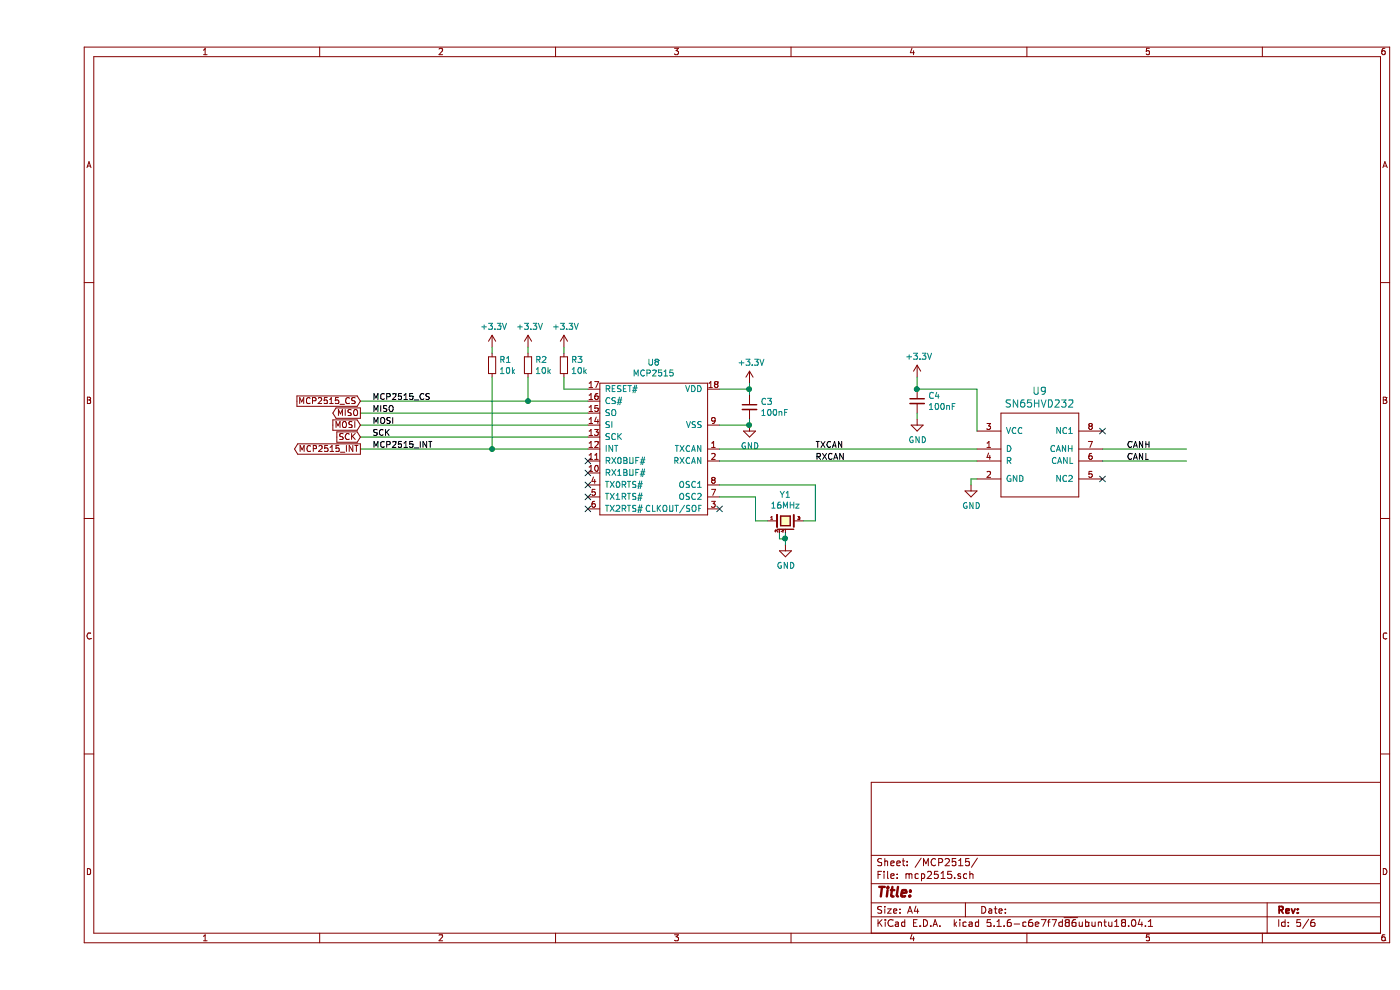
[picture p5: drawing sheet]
EESchema Schematic File Version 4
EELAYER 30 0
EELAYER END
$Descr A4 11693 8268
encoding utf-8
Sheet 5 6
Title ""
Date ""
Rev ""
Comp ""
Comment1 ""
Comment2 ""
Comment3 ""
Comment4 ""
$EndDescr
$Comp
L IC_transceiver_can:MCP2515 U8
U 1 1
P 5150 3750
F 0 "U8" H 5150 4475 50  0000 C CNN
F 1 "MCP2515" H 5150 4384 50  0000 C CNN
F 2 "SOIC:SOIC-18_7.5x11.6mm_Pitch1.27mm" H 5150 3750 50  0001 C CNN
F 3 "" H 5150 3750 50  0001 C CNN
	1    5150 3750
	1    0    0    -1  
$EndComp
$Comp
L devices:C_0603 C3
U 1 1
P 5950 3400
F 0 "C3" H 6042 3446 50  0000 L CNN
F 1 "100nF" H 6042 3355 50  0000 L CNN
F 2 "capacitors:C_0603" H 5950 3250 50  0001 C CNN
F 3 "" H 5950 3400 50  0000 C CNN
	1    5950 3400
	1    0    0    -1  
$EndComp
$Comp
L power-supply:+3.3V #PWR025
U 1 1
P 5950 3200
F 0 "#PWR025" H 5950 3050 50  0001 C CNN
F 1 "+3.3V" H 5965 3373 50  0000 C CNN
F 2 "" H 5950 3200 50  0000 C CNN
F 3 "" H 5950 3200 50  0000 C CNN
	1    5950 3200
	1    0    0    -1  
$EndComp
$Comp
L power-supply:GND #PWR026
U 1 1
P 5950 3550
F 0 "#PWR026" H 5950 3300 50  0001 C CNN
F 1 "GND" H 5955 3377 50  0000 C CNN
F 2 "" H 5950 3550 50  0000 C CNN
F 3 "" H 5950 3550 50  0000 C CNN
	1    5950 3550
	1    0    0    -1  
$EndComp
Wire Wire Line
	5700 3550 5950 3550
Wire Wire Line
	5950 3550 5950 3500
Connection ~ 5950 3550
Wire Wire Line
	5950 3300 5950 3250
Wire Wire Line
	5700 3250 5950 3250
Connection ~ 5950 3250
Wire Wire Line
	5950 3250 5950 3200
$Comp
L devices:Crystal_SMD_4Pad Y1
U 1 1
P 6250 4350
F 0 "Y1" H 6250 4570 50  0000 C CNN
F 1 "16MHz" H 6250 4479 50  0000 C CNN
F 2 "crystals:Crystal_SMD_0603_4Pads" H 6250 4150 50  0001 C CNN
F 3 "" H 6250 4350 50  0000 C CNN
	1    6250 4350
	1    0    0    -1  
$EndComp
$Comp
L power-supply:GND #PWR027
U 1 1
P 6250 4550
F 0 "#PWR027" H 6250 4300 50  0001 C CNN
F 1 "GND" H 6255 4377 50  0000 C CNN
F 2 "" H 6250 4550 50  0000 C CNN
F 3 "" H 6250 4550 50  0000 C CNN
	1    6250 4550
	1    0    0    -1  
$EndComp
Wire Wire Line
	5700 4050 6500 4050
Wire Wire Line
	6500 4050 6500 4350
Wire Wire Line
	6500 4350 6400 4350
Wire Wire Line
	5700 4150 6000 4150
Wire Wire Line
	6000 4150 6000 4350
Wire Wire Line
	6000 4350 6100 4350
Wire Wire Line
	6250 4450 6250 4500
Wire Wire Line
	6200 4450 6200 4500
Wire Wire Line
	6200 4500 6250 4500
Connection ~ 6250 4500
Wire Wire Line
	6250 4500 6250 4550
$Comp
L devices:R_0603 R3
U 1 1
P 4400 3050
F 0 "R3" H 4459 3096 50  0000 L CNN
F 1 "10k" H 4459 3005 50  0000 L CNN
F 2 "resistors:R_0603" H 4400 2900 50  0001 C CNN
F 3 "" H 4400 3050 50  0000 C CNN
	1    4400 3050
	1    0    0    -1  
$EndComp
$Comp
L power-supply:+3.3V #PWR024
U 1 1
P 4400 2900
F 0 "#PWR024" H 4400 2750 50  0001 C CNN
F 1 "+3.3V" H 4415 3073 50  0000 C CNN
F 2 "" H 4400 2900 50  0000 C CNN
F 3 "" H 4400 2900 50  0000 C CNN
	1    4400 2900
	1    0    0    -1  
$EndComp
Wire Wire Line
	4600 3250 4400 3250
Wire Wire Line
	4400 3250 4400 3150
Wire Wire Line
	4400 2950 4400 2900
$Comp
L devices:R_0603 R2
U 1 1
P 4100 3050
F 0 "R2" H 4159 3096 50  0000 L CNN
F 1 "10k" H 4159 3005 50  0000 L CNN
F 2 "resistors:R_0603" H 4100 2900 50  0001 C CNN
F 3 "" H 4100 3050 50  0000 C CNN
	1    4100 3050
	1    0    0    -1  
$EndComp
$Comp
L power-supply:+3.3V #PWR023
U 1 1
P 4100 2900
F 0 "#PWR023" H 4100 2750 50  0001 C CNN
F 1 "+3.3V" H 4115 3073 50  0000 C CNN
F 2 "" H 4100 2900 50  0000 C CNN
F 3 "" H 4100 2900 50  0000 C CNN
	1    4100 2900
	1    0    0    -1  
$EndComp
Wire Wire Line
	4100 2950 4100 2900
NoConn ~ 4600 3850
NoConn ~ 4600 3950
NoConn ~ 4600 4050
NoConn ~ 4600 4150
NoConn ~ 4600 4250
NoConn ~ 5700 4250
Text Label 2800 3350 0    50   ~ 0
MCP2515_CS
Text Label 2800 3750 0    50   ~ 0
MCP2515_INT
Text Label 2800 3550 0    50   ~ 0
MOSI
Text GLabel 2700 3750 0    50   Output ~ 0
MCP2515_INT
Text GLabel 2700 3550 0    50   Input ~ 0
MOSI
Text GLabel 2700 3650 0    50   Input ~ 0
SCK
Text GLabel 2700 3450 0    50   Output ~ 0
MISO
Text Label 2800 3650 0    50   ~ 0
SCK
Text Label 2800 3450 0    50   ~ 0
MISO
Text GLabel 2700 3350 0    50   Input ~ 0
MCP2515_CS
Wire Wire Line
	2700 3350 4100 3350
Wire Wire Line
	2700 3450 4600 3450
Wire Wire Line
	2700 3550 4600 3550
Wire Wire Line
	2700 3650 4600 3650
$Comp
L devices:R_0603 R1
U 1 1
P 3800 3050
F 0 "R1" H 3859 3096 50  0000 L CNN
F 1 "10k" H 3859 3005 50  0000 L CNN
F 2 "resistors:R_0603" H 3800 2900 50  0001 C CNN
F 3 "" H 3800 3050 50  0000 C CNN
	1    3800 3050
	1    0    0    -1  
$EndComp
$Comp
L power-supply:+3.3V #PWR022
U 1 1
P 3800 2900
F 0 "#PWR022" H 3800 2750 50  0001 C CNN
F 1 "+3.3V" H 3815 3073 50  0000 C CNN
F 2 "" H 3800 2900 50  0000 C CNN
F 3 "" H 3800 2900 50  0000 C CNN
	1    3800 2900
	1    0    0    -1  
$EndComp
Wire Wire Line
	3800 2950 3800 2900
Wire Wire Line
	2700 3750 3800 3750
Wire Wire Line
	3800 3150 3800 3750
Connection ~ 3800 3750
Wire Wire Line
	3800 3750 4600 3750
Wire Wire Line
	4100 3150 4100 3350
Connection ~ 4100 3350
Wire Wire Line
	4100 3350 4600 3350
$Comp
L CAN-transceiver:SN65HVD232 U9
U 1 1
P 7850 4150
F 0 "U9" H 8375 5037 60  0000 C CNN
F 1 "SN65HVD232" H 8375 4931 60  0000 C CNN
F 2 "SOIC:SOIJ-8_5.3x5.3mm_Pitch1.27mm" H 8700 4100 60  0001 C CNN
F 3 "" H 7850 4300 60  0000 C CNN
	1    7850 4150
	1    0    0    -1  
$EndComp
Wire Wire Line
	5700 3750 7850 3750
Wire Wire Line
	7850 3850 5700 3850
$Comp
L devices:C_0603 C4
U 1 1
P 7350 3350
F 0 "C4" H 7442 3396 50  0000 L CNN
F 1 "100nF" H 7442 3305 50  0000 L CNN
F 2 "capacitors:C_0603" H 7350 3200 50  0001 C CNN
F 3 "" H 7350 3350 50  0000 C CNN
	1    7350 3350
	1    0    0    -1  
$EndComp
$Comp
L power-supply:+3.3V #PWR028
U 1 1
P 7350 3150
F 0 "#PWR028" H 7350 3000 50  0001 C CNN
F 1 "+3.3V" H 7365 3323 50  0000 C CNN
F 2 "" H 7350 3150 50  0000 C CNN
F 3 "" H 7350 3150 50  0000 C CNN
	1    7350 3150
	1    0    0    -1  
$EndComp
$Comp
L power-supply:GND #PWR029
U 1 1
P 7350 3500
F 0 "#PWR029" H 7350 3250 50  0001 C CNN
F 1 "GND" H 7355 3327 50  0000 C CNN
F 2 "" H 7350 3500 50  0000 C CNN
F 3 "" H 7350 3500 50  0000 C CNN
	1    7350 3500
	1    0    0    -1  
$EndComp
Wire Wire Line
	7350 3500 7350 3450
Wire Wire Line
	7350 3150 7350 3250
Wire Wire Line
	7350 3250 7850 3250
Wire Wire Line
	7850 3250 7850 3600
Connection ~ 7350 3250
$Comp
L power-supply:GND #PWR030
U 1 1
P 7800 4050
F 0 "#PWR030" H 7800 3800 50  0001 C CNN
F 1 "GND" H 7805 3877 50  0000 C CNN
F 2 "" H 7800 4050 50  0000 C CNN
F 3 "" H 7800 4050 50  0000 C CNN
	1    7800 4050
	1    0    0    -1  
$EndComp
Wire Wire Line
	7850 4000 7800 4000
Wire Wire Line
	7800 4000 7800 4050
Wire Wire Line
	9600 3750 8900 3750
Wire Wire Line
	9600 3850 8900 3850
Text Label 9100 3850 0    50   ~ 0
CANL
Text Label 9100 3750 0    50   ~ 0
CANH
Text Label 6500 3850 0    50   ~ 0
RXCAN
Text Label 6500 3750 0    50   ~ 0
TXCAN
NoConn ~ 8900 4000
NoConn ~ 8900 3600
$EndSCHEMATC
